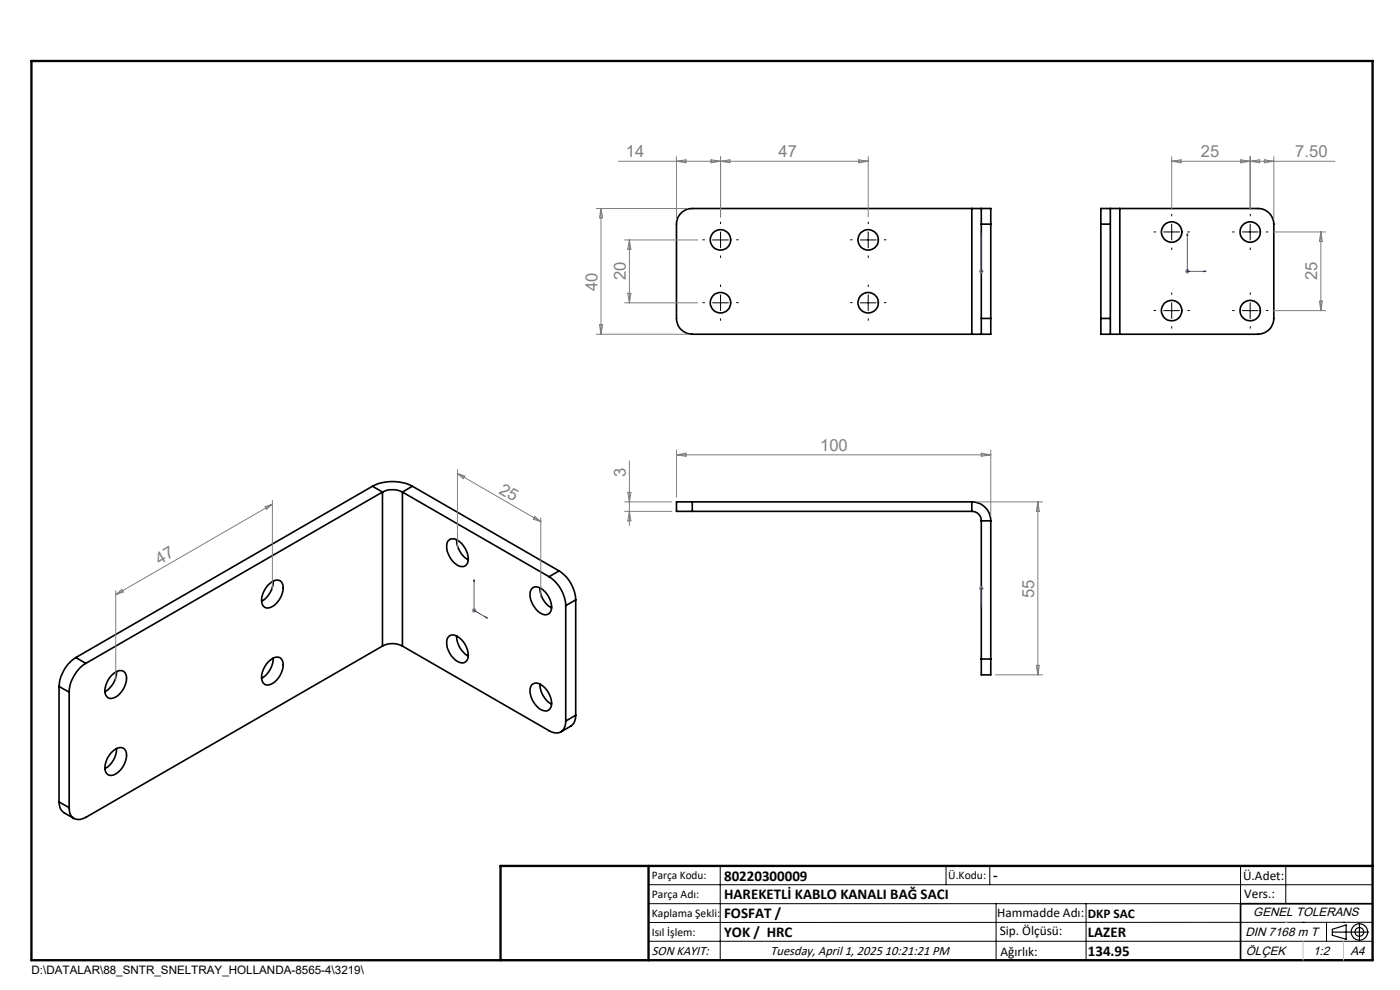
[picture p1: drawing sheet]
<svg xmlns="http://www.w3.org/2000/svg" width="297mm" height="210mm" viewBox="0 0 297 210" stroke-linecap="round" stroke-linejoin="round" font-family="sans-serif">
<g fill="none" stroke="#000" stroke-width=".35">
<path d="M206.2 44.2h2M206.2 44.2h-59.3a3.3 3.3 0 0 0-3.4 3.3v20a3.4 3.4 0 0 0 3.4 3.4h59.3M206.2 44.2v26.7M208.2 44.2v3.3M208.2 44.2h2v3.3M208.2 47.5h2M208.2 47.5v20M210.2 47.5v20M233.5 47.5h2M233.5 47.5v20M235.5 44.2v3.3M235.5 44.2h-2v3.3"/>
<path d="M235.5 44.2h2.1M235.5 47.5v20M237.6 44.2h29.3a3.3 3.3 0 0 1 3.3 3.3v20a3.4 3.4 0 0 1-3.3 3.4h-29.3M237.6 44.2v26.7M206.2 70.9h2M208.2 67.5v3.4M208.2 67.5h2M210.2 67.5v3.4h-2M233.5 67.5v3.4h2M233.5 67.5h2M235.5 67.5v3.4M235.5 70.9h2.1"/>
<path d="M79 103.1a9.5 9.5 0 0 1 8.5 0M79 103.1l2.1 1.3M79 103.1l-62.9 36.4M81.1 104.4a4.8 4.8 0 0 1 4.3 0M81.1 104.4l-62.9 36.3M81.1 104.4v32.6M85.4 104.4v32.6M85.4 104.4l31.1 17.9M87.5 103.1l-2.1 1.3M87.5 103.1l31.1 18M95.1 114.6a1.69 1.69 0 0 1 2.4 .3 4.6 4.6 0 0 1 1.7 4.6 1.36 1.36 0 0 1-2.2 .4 4.7 4.7 0 0 1-2.1-4.9zM96.9 114.5a5.1 5.1 0 0 0 2.4 4.3"/>
<path d="M146.9 106.5h-3.4v2h3.4M146.9 106.5v2M146.9 108.5h59.3M146.9 106.5h59.3M206.2 108.5a1.99 1.99 0 0 1 2 2M206.2 106.5a4 4 0 0 1 4 4M206.2 106.5v2M208.2 110.5v29.3M208.2 110.5h2M210.2 110.5v29.3M16.1 139.5a7.9 7.9 0 0 0-3.6 6.1M16.1 139.5l2.1 1.2"/>
<path d="M56.9 124.1a2.01 2.01 0 0 1 2.8-.7 3.8 3.8 0 0 1-1 4.5 2.22 2.22 0 0 1-2.5 .9 2.86 2.86 0 0 1 0-3.7zM58 123.3a5 5 0 0 1-2.5 4.2M58 139.6a5 5 0 0 1-2.5 4.3M81.1 137l-62.9 36.4a2.15 2.15 0 0 1-2.5 .2 2.15 2.15 0 0 1-1-2.3M81.1 137a4.5 4.5 0 0 1 4.3 0M85.4 137l31.1 18a2.15 2.15 0 0 0 2.5 .3 2.15 2.15 0 0 0 1-2.3M95.1 135.1a1.61 1.61 0 0 1 2.4 .2 4.6 4.6 0 0 1 1.7 4.6 1.33 1.33 0 0 1-2.2 .4 4.7 4.7 0 0 1-2.1-4.9zM96.9 134.9a5 5 0 0 0 2.4 4.3M112.8 124.9a1.64 1.64 0 0 1 2.3 .2 4.6 4.6 0 0 1 1.7 4.6 1.36 1.36 0 0 1-2.1 .4 4.6 4.6 0 0 1-2.1-4.9zM114.5 124.7a5 5 0 0 0 2.5 4.3M116.5 122.3a7.8 7.8 0 0 1 3.5 6.2M118.6 121.1a7.8 7.8 0 0 1 3.5 6.1"/>
<path d="M118.6 121.1l-2.1 1.2M120 128.5v24.5M122.1 127.2l-2.1 1.3M122.1 127.2v24.5M208.2 139.8v3.3h2v-3.3M208.2 139.8h2M12.5 145.6l2.2 1.2M12.5 145.6v24.5M14.7 146.8v24.5M18.2 140.7a7.8 7.8 0 0 0-3.5 6.1M23.7 143.3a2.01 2.01 0 0 1 2.8-.7 3.8 3.8 0 0 1-1.1 4.5 2.25 2.25 0 0 1-2.5 .9 2.39 2.39 0 0 1-.3-3.2zM23.7 159.6a2.01 2.01 0 0 1 2.8-.6 3.8 3.8 0 0 1-1.1 4.5 2.01 2.01 0 0 1-2.8 .6 3.8 3.8 0 0 1 1.1-4.5z"/>
<path d="M24.7 142.4a5 5 0 0 1-2.4 4.3M24.7 158.8a5 5 0 0 1-2.4 4.2M56.9 140.4a2.01 2.01 0 0 1 2.8-.6 3.8 3.8 0 0 1-1 4.5 2.22 2.22 0 0 1-2.5 .9 2.86 2.86 0 0 1 0-3.8zM112.8 145.3a1.61 1.61 0 0 1 2.3 .2 4.6 4.6 0 0 1 1.7 4.6 1.36 1.36 0 0 1-2.1 .4 4.6 4.6 0 0 1-2.1-4.9zM114.5 145.1a5 5 0 0 0 2.5 4.3M122.1 151.7a2.65 2.65 0 0 1-1 2.3l-2.1 1.2M122.1 151.7l-2.1 1.3M12.5 170.1a2.57 2.57 0 0 0 1.1 2.3l2.1 1.2M12.5 170.1l2.2 1.2M291.2 191.7h-28v12"/>
<circle cx="152.8" cy="50.9" r="2.17"/>
<circle cx="184.2" cy="50.9" r="2.17"/>
<circle cx="248.6" cy="49.2" r="2.16"/>
<circle cx="265.2" cy="49.2" r="2.15"/>
<circle cx="152.8" cy="64.2" r="2.17"/>
<circle cx="184.2" cy="64.2" r="2.17"/>
<circle cx="248.5" cy="65.9" r="2.17"/>
<circle cx="265.2" cy="65.9" r="2.16"/>
</g>
<g fill="none" stroke="#000" stroke-width=".25">
<path d="M282.6 197.7h7.8M282.6 197.1l3-.9v3l-3-.8zM288.4 195.8v3.8M106.2 203.7h185"/>
<circle cx="288.4" cy="197.7" r="1.74"/>
<circle cx="288.4" cy="197.7" r=".93"/>
</g>
<g fill="none" stroke="#00f" stroke-width=".21">
<path d="M208.2 57.5v.1zM208.2 49.6v.3v-.3M208.2 57.6h.1M208.2 49.6v8M251.9 49.6l.1 .3h-.2zM251.9 49.6v8h4M255.5 57.5l.4 .1h-.4zM100.6 123v.3h-.1zM100.6 123v6.5l2.8 1.6M103.1 130.9l.3 .2-.3-.1zM208.2 128.8v-.4v.4M208.2 124.7v.2z"/>
<path d="M208.2 124.8h.1M208.2 124.8v4"/>
</g>
<g fill="none" stroke="#808080" stroke-width=".21">
<path d="M131.2 34.2h53M143.5 33.2v13.4M143.5 34.2l2-.3v.6zM150.8 33.9l4 .6v-.6l-4 .6zM152.9 33.2v12.9M182.2 33.9l2 .3-2 .3zM184.2 33.2v12.9M248.6 34.2h34.6M248.6 33.2v11.2M248.6 34.2l1.9-.3v.6zM263.2 33.9l4 .6v-.6l-4 .6zM265.2 33.2v11.2"/>
<path d="M268.2 33.9l2 .3-2 .3zM270.2 33.2v13.4M126.5 44.2h19.3M127.5 44.2v26.7M127.5 44.2l.3 2h-.6zM132.5 50.9h15.5M133.5 50.9v13.3M133.5 50.9l.3 2h-.6zM207.7 57.6h1M207.8 57.2l.7 .7M208.2 57v1.1M208.5 57.2l-.7 .7"/>
<path d="M251.4 57.6h1M251.5 57.2l.7 .7M251.9 57v1.1M252.2 57.2l-.7 .7M270.1 49.2h11.1M280.2 49.2v16.7M280.2 49.2l.3 2h-.6zM126.5 70.9h19.3M127.2 68.9h.6l-.3 2zM132.5 64.2h15.5M133.2 62.2h.6l-.3 2zM270.1 65.9h11.1"/>
<path d="M279.9 63.9h.6l-.3 2zM97 99.6v16.8M133.5 97.7v13.8M143.5 95.5v10M143.5 96.5l2-.4v.7zM143.5 96.5h66.7M208.2 96.1l2 .4-2 .3zM210.2 95.5v14M56.2 107.5l1.6-.5-1.2 1zM57.8 106.1v19.1M57.8 107l-33.2 19.1M97 100.4l17.7 10.3"/>
<path d="M97 100.4l1.6 .6-.3 .6zM113.5 109.6l1.2 1.1-1.6-.6zM114.7 109.8v16.8M132.5 108.5h10M132.5 106.5h10M133.2 104.4h.6l-.3 2.1zM133.5 108.5l.3 2h-.6zM207.2 106.5h14M220.2 106.5l.3 2h-.6zM220.2 106.5v36.6M24.6 125.3v19.1M24.6 126.1l1.2-1.1 .3 .6z"/>
<path d="M100.1 129.5h1M100.2 129.1l.7 .7M100.6 129v1M100.9 129.1l-.7 .7M207.7 124.8h1M207.8 124.5l.7 .7M208.2 124.3v1M208.5 124.5l-.7 .7M211.2 143.1h10M219.9 141.1h.6l-.3 2z"/>
</g>
<g fill="none" stroke="#000" stroke-width=".21" stroke-dasharray="15.2 1.3 1.3 1.3" stroke-linecap="butt">
<path d="M149.5 50.9h-.5M152.9 47.5v-.5M152.9 54.2v.5M156.2 50.9h.5M180.9 50.9h-.5M184.2 47.5v-.5M184.2 54.2v.5M187.5 50.9h.5M245.2 49.2h-.5M248.6 45.9v-.5M248.6 52.5v.5M251.9 49.2h.5"/>
<path d="M261.9 49.2h-.5M265.2 45.9v-.5M265.2 52.5v.5M268.6 49.2h.5M149.5 64.2h-.5M152.9 60.9v-.5M152.9 67.5v.5M156.2 64.2h.5M180.9 64.2h-.5M184.2 60.9v-.5M184.2 67.5v.5M187.5 64.2h.5"/>
<path d="M245.2 65.9h-.5M248.6 62.5v-.5M248.6 69.2v.5M251.9 65.9h.5M261.9 65.9h-.5M265.2 62.5v-.5M265.2 69.2v.5M268.6 65.9h.5"/>
</g>
<g fill="none" stroke="#000" stroke-width=".21">
<path d="M151.2 50.9h3.3M152.9 49.2v3.4M182.5 50.9h3.3M184.2 49.2v3.4M246.9 49.2h3.3M248.6 47.5v3.4M263.6 49.2h3.3M265.2 47.5v3.4M151.2 64.2h3.3M152.9 62.5v3.4M182.5 64.2h3.3M184.2 62.5v3.4"/>
<path d="M246.9 65.9h3.3M248.6 64.2v3.3M263.6 65.9h3.3M265.2 64.2v3.3M137.6 187.7h153.6M137.6 191.7h153.6M137.6 199.7h153.6M152.8 183.7v20M200.7 183.7v4M210 183.7v4M211.3 191.7v12M230.4 191.7v12"/>
<path d="M263.2 183.7v20M272.8 183.7v8M276.4 195.6h.1M281.4 195.6v4.1M285 195.6h.1M291.2 195.6l-153.6 .1"/>
</g>
<path d="M6.7 12.9h284.5v190.8h-284.5zM137.6 183.7v20M291.2 183.7h-185v20" fill="none" stroke="#000" stroke-width=".5"/>
<path d="M276.4 199.7v4M285 199.7v4" fill="none" stroke="#c0c0c0" stroke-width=".21"/>
<path d="M272.8 195.6h.1" fill="none" stroke="#c0c0c0" stroke-width=".25"/>
<g fill="#00f">
<path d="M103.1 130.9l.3 .2-.3-.1zM100.6 123v.3h-.1z"/>
<path d="M208.2 57.5v.1zM208.2 49.6v.3zM208.2 128.4v.4zM208.2 124.7v.2z"/>
<path d="M255.5 57.5l.4 .1h-.4zM251.9 49.6l.1 .3h-.2z"/>
</g>
<g font-size="3.5" fill="#808080">
<text x="132.8" y="33.4">14</text>
<text x="165.2" y="33.4">47</text>
<text x="254.7" y="33.4">25</text>
<text x="274.8" y="33.4">7.50</text>
<text x="132.7" y="59.5" transform="rotate(-90 132.7 59.5)">20</text>
<text x="279.4" y="59.5" transform="rotate(-90 279.4 59.5)">25</text>
<text x="126.7" y="61.7" transform="rotate(-90 126.7 61.7)">40</text>
<text x="174" y="95.7">100</text>
<text x="132.7" y="101.3" transform="rotate(-90 132.7 101.3)">3</text>
<text x="105.7" y="104.5" transform="rotate(30 105.7 104.5)">25</text>
<text x="33.9" y="119.8" transform="rotate(-30 33.9 119.8)">47</text>
<text x="219.4" y="126.8" transform="rotate(-90 219.4 126.8)">55</text>
</g>
<g font-size="3.2">
<text x="153.6" y="190.8">HAREKETLİ KABLO KANALI BAĞ SACI</text>
<text x="153.6" y="186.8">80220300009</text>
<text x="210.7" y="186.6">-</text>
<text x="153.6" y="194.8">FOSFAT /</text>
<text x="153.6" y="198.8">YOK / HRC</text>
<text x="230.8" y="198.7">LAZER</text>
<text x="230.8" y="202.8">134.95</text>
</g>
<g font-size="2.8">
<text x="263.7" y="186.7">Ü.Adet:</text>
<text x="263.9" y="190.5">Vers.:</text>
<text x="211.5" y="194.5">Hammadde Adı:</text>
<text x="230.8" y="194.7">DKP SAC</text>
<text x="138.3" y="202.6">SON KAYIT:</text>
<text x="163.5" y="202.6">Tuesday, April 1, 2025 10:21:21 PM</text>
<text x="212.1" y="198.4">Sip. Ölçüsü:</text>
<text x="212.2" y="202.7">Ağırlık:</text>
</g>
<g font-size="2.6">
<text x="265.9" y="194.4">GENEL TOLERANS</text>
<text x="264.2" y="198.5">DIN 7168 m T</text>
<text x="264.3" y="202.6">ÖLÇEK</text>
<text x="278.5" y="202.6">1:2</text>
<text x="286.5" y="202.6">A4</text>
</g>
<g font-size="2.5">
<text x="138.3" y="186.4">Parça Kodu:</text>
<text x="138.3" y="190.5">Parça Adı:</text>
<text x="201.2" y="186.5">Ü.Kodu:</text>
<text x="138.3" y="194.5">Kaplama Şekli:</text>
<text x="138.3" y="198.6">Isıl İşlem:</text>
<text x="6.7" y="206.7">D:\DATALAR\88_SNTR_SNELTRAY_HOLLANDA-8565-4\3219\</text>
</g>
</svg>
